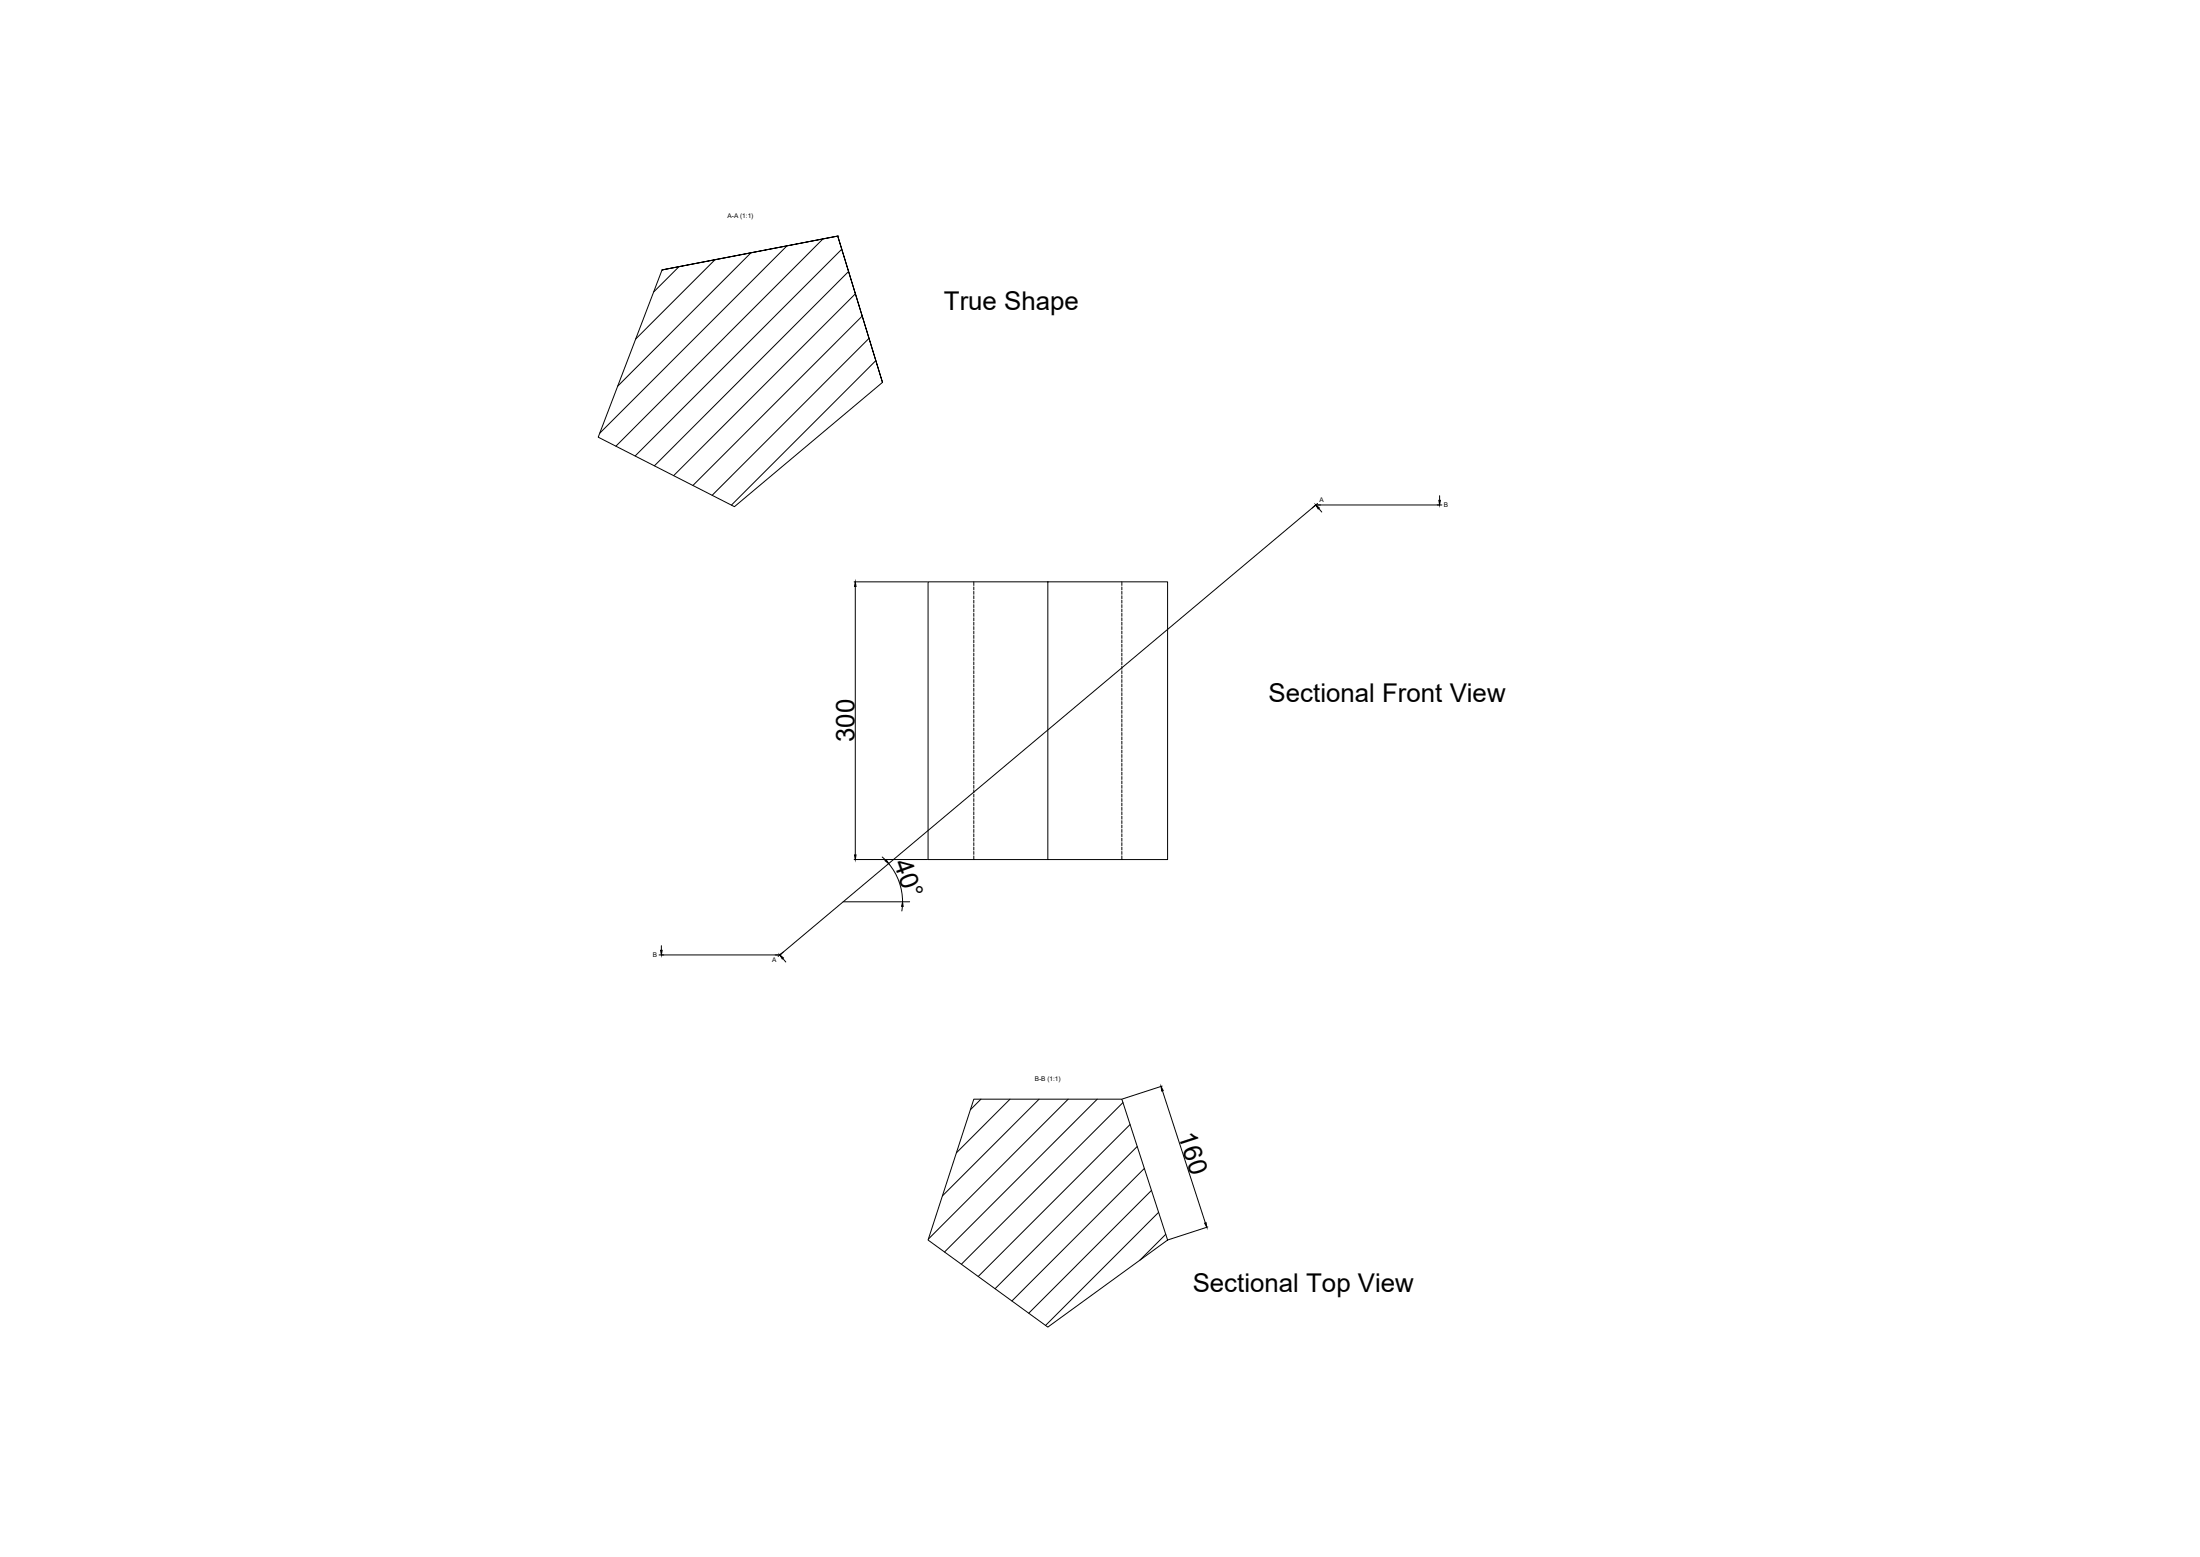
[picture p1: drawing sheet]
<svg xmlns="http://www.w3.org/2000/svg" width="2378mm" height="1682mm" viewBox="0 0 2378 1682" stroke-linecap="round" stroke-linejoin="round" font-family="sans-serif">
<!-- layer: MD_Hidden -->
<g fill="none" stroke="#000" stroke-width="1.08">
<path d="M1053 629v4M1053 634v3M1053 639v3M1213 629v4M1213 634v3M1213 639v3M1053 644v3M1053 648v4M1053 653v3M1053 658v3M1213 644v3M1213 648v4"/>
<path d="M1213 653v3M1213 658v3M1053 663v3M1053 667v4M1053 672v3M1053 677v3M1213 663v3M1213 667v4M1213 672v3M1213 677v3M1053 682v3M1053 686v4"/>
<path d="M1053 691v3M1053 696v3M1213 682v3M1213 686v4M1213 691v3M1213 696v3M1053 701v3M1053 706v3M1053 710v3M1053 715v3M1053 720v3M1213 701v3"/>
<path d="M1213 706v3M1213 710v3M1213 715v3M1213 720v3M1053 725v3M1053 729v4M1053 734v3M1053 739v3M1213 725v3M1213 729v4M1213 734v3M1213 739v3"/>
<path d="M1053 744v3M1053 748v4M1053 753v3M1053 758v3M1213 744v3M1213 748v4M1213 753v3M1213 758v3M1053 763v3M1053 767v4M1053 772v3M1053 777v3"/>
<path d="M1213 763v3M1213 767v4M1213 772v3M1213 777v3M1053 782v3M1053 787v3M1053 791v3M1053 796v3M1213 782v3M1213 787v3M1213 791v3M1213 796v3"/>
<path d="M1053 801v3M1053 806v3M1053 810v4M1053 815v3M1053 820v3M1213 801v3M1213 806v3M1213 810v4M1213 815v3M1213 820v3M1053 825v3M1053 829v4"/>
<path d="M1053 834v3M1053 839v3M1213 825v3M1213 829v4M1213 834v3M1213 839v3M1053 844v3M1053 848v4M1053 853v3M1053 858v3M1213 844v3M1213 848v4"/>
<path d="M1213 853v3M1213 858v3M1053 863v3M1053 867v4M1053 872v3M1053 877v3M1213 863v3M1213 867v4M1213 872v3M1213 877v3M1053 882v3M1053 887v3"/>
<path d="M1053 891v3M1053 896v3M1213 882v3M1213 887v3M1213 891v3M1213 896v3M1053 901v3M1053 906v3M1053 910v4M1053 915v3M1053 920v3M1213 901v3"/>
<path d="M1213 906v3M1213 910v4M1213 915v3M1213 920v3M1053 925v4M1213 925v4"/>
</g>
<!-- layer: MD_Visible -->
<path d="M716 292l190-37 48 158-48-158-190 37-69 180 147 75 160-134M1133 629h129v300h-129zM1133 629h-130v300h130M1053 1187h160l49 153-129 94-130-94z" fill="none" stroke="#000" stroke-width="1.08"/>
<g fill="#000">
<circle cx="906" cy="255" r=".3"/>
<circle cx="716" cy="292" r=".3"/>
</g>
<!-- layer: 0 -->
<path d="M1556 546h-134l-579 486h-128M923 629h80M925 634v290M923 929h80M954 926l3 3M961 933a64 64 0 0 1 15 41M911 974h72M975 979v5M1256 1173l-43 14M1257 1178l46 143M1306 1325l-43 14" fill="none" stroke="#000" stroke-width="1.08"/>
<!-- layer: MD_Hatching -->
<g fill="none" stroke="#000" stroke-width="1.08">
<path d="M890 258l-224 224M812 273l-144 144M851 266l-203 202M910 269l-223 224M734 288l-27 27M773 281l-86 85M917 293l-210 210M925 317l-197 197M932 341l-183 183M939 366l-169 169M947 390l-156 156M1060 1187l-11 12"/>
<path d="M1092 1187l-58 58M1123 1187l-104 105M1155 1187l-151 152M1186 1187l-165 166M1214 1191l-175 175M1222 1215l-165 164M1229 1239l-153 153M1237 1262l-143 143M1245 1286l-133 133M1252 1310l-122 122M1260 1333l-28 28"/>
</g>
<!-- layer: MD_Annotation -->
<path d="M1556 536v5M1424 544l-4 3M1426 549l3 4M1427 546h-5l-4 3M1554 546h5M712 1032h5M715 1022v5M845 1030l-4 3M846 1035l3 4M847 1028l-4 4h-5" fill="none" stroke="#000" stroke-width="1.08"/>
<path d="M1422 546l4 3-1 1zM1555 541h2l-1 5zM714 1027h2l-1 5zM843 1032l4 3-1 1z" fill="#000" stroke="#000" stroke-width="1.08"/>
<!-- layer: 0 -->
<path d="M925 629v5h-1zM924 924h1v5zM957 930l1-1 3 4zM976 974v5h-1zM1255 1174l2 4-1 1zM1302 1321h2v5z" fill="#000" stroke="#000" stroke-width="1.08"/>
<g font-size="27.9">
<text x="1020" y="335">True Shape</text>
<text x="1371" y="759">Sectional Front View</text>
<text x="924" y="802" transform="rotate(-90 924 802)">300</text>
<text x="966" y="933" transform="rotate(70 966 933)">40°</text>
<text x="1273" y="1226" transform="rotate(72 1273 1226)">160</text>
<text x="1289" y="1396">Sectional Top View</text>
</g>
<g font-size="7">
<text x="786" y="235">A-A (1:1)</text>
<text x="1426" y="543">A</text>
<text x="1561" y="548">B</text>
<text x="706" y="1034">B</text>
<text x="834" y="1039">A</text>
<text x="1119" y="1168">B-B (1:1)</text>
</g>
</svg>
